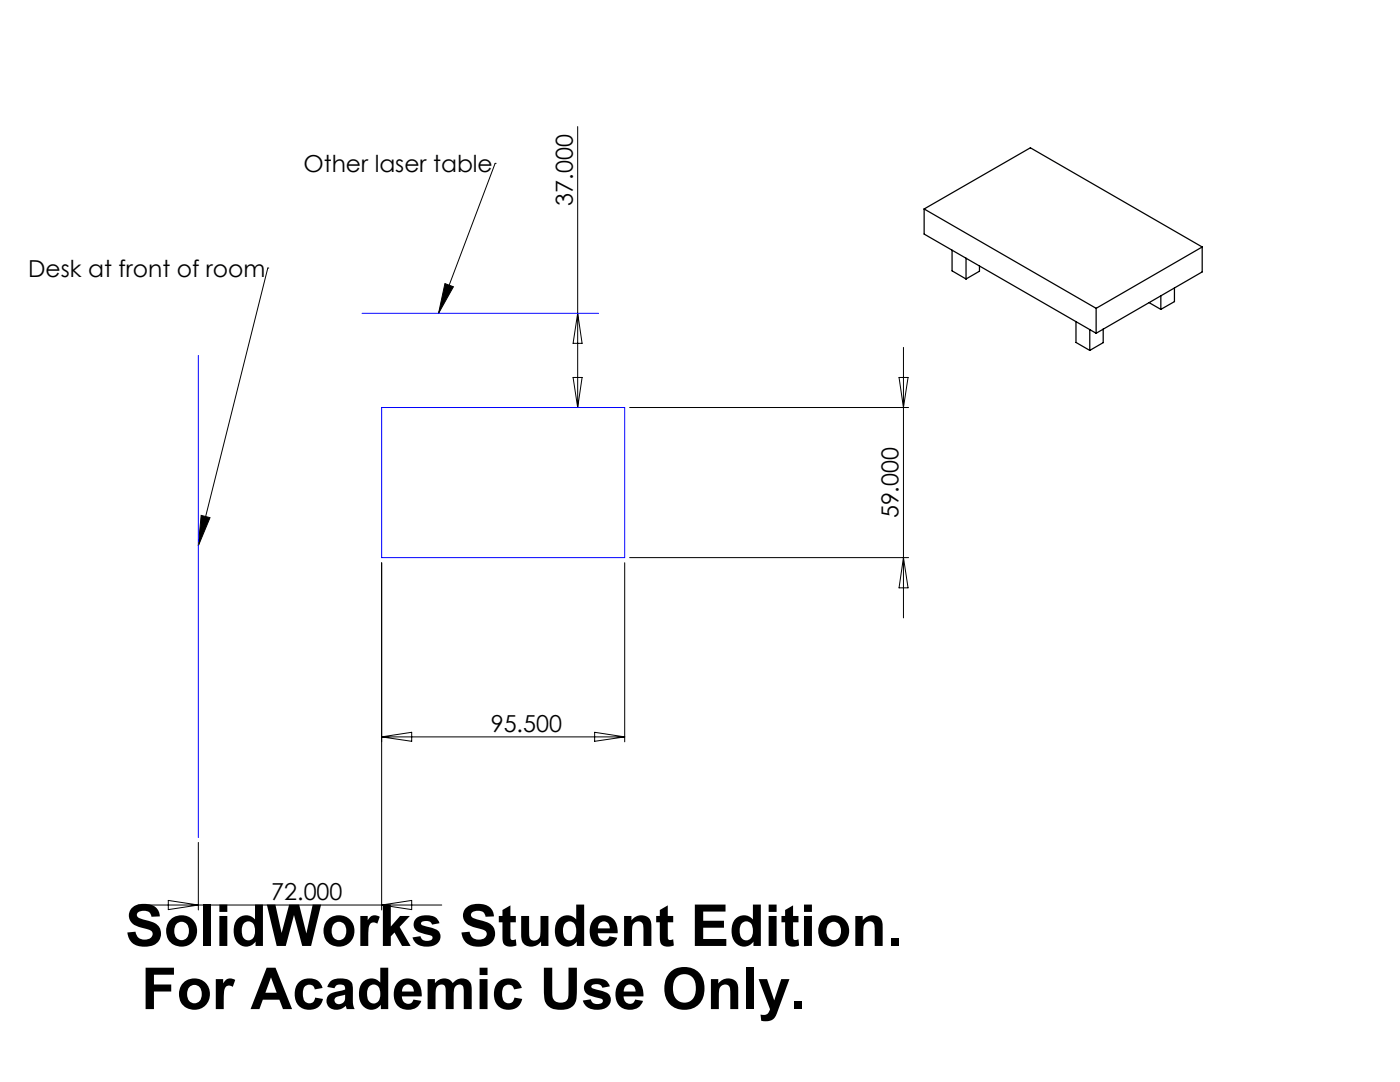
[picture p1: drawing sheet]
<svg xmlns="http://www.w3.org/2000/svg" width="279mm" height="216mm" viewBox="0 0 279 216" stroke-linecap="round" stroke-linejoin="round" font-family="sans-serif">
<g fill="none" stroke="#000" stroke-width=".2">
<path d="M98.8 32.6h.1M98.8 32.6l-11.3 29.9M115.3 25.3v56M53.4 53.5h.1M53.4 53.5l-13.8 55.4M88.8 56.6l1.7 .6-3 5.3zM114.4 75.3h1.8l-.9 6zM115.3 62.5l.9 6h-1.8zM179.4 75.3h1.8l-.9 6zM180.3 69.3v54M125.7 81.3h55.6M40.1 102.8l1.8 .5-2.3 5.6z"/>
<path d="M76.2 112.3v69.3M124.7 112.3v35.7M125.7 111.3h55.6M180.3 111.3l.9 6h-1.8zM76.2 147l6-.9v1.8zM76.2 147h48.5M118.7 146.1l6 .9-6 .9zM33.6 179.7l6 .9-6 .9zM39.6 168.1v13.5M27.6 180.6h60.6M76.2 180.6l6-.9v1.8z"/>
</g>
<path d="M39.6 70.9v96.2M72.2 62.5h47.2M76.2 81.3h48.5v30h-48.5z" fill="none" stroke="#00f" stroke-width=".2"/>
<path d="M88.8 56.6l1.7 .6-3 5.3zM40.1 102.8l1.8 .5-2.3 5.6z" fill="#000"/>
<g fill="none" stroke="#000" stroke-width=".25">
<path d="M184.4 41.7v5l34.4 19.8M184.4 41.7l34.4 19.8M184.4 41.7l21.2-12.2 34.3 19.8M190 49.9v4.1l2.8 1.7M192.8 51.5v4.2M195.5 53.1v1l-2.7 1.6M231.7 59v2.7M234.4 57.5v2.7l-2.7 1.5M239.9 49.3l-21.1 12.2M239.9 49.3v5l-21.1 12.2M214.7 64.2v4.1l2.8 1.6M217.5 65.8v4.1"/>
<path d="M218.8 61.5v5M220.2 65.7v2.7l-2.7 1.5M229.3 60.4l2.4 1.3"/>
</g>
<g font-size="11.5">
<text x="25" y="188.8">SolidWorks Student Edition.</text>
<text x="28.2" y="201.4">For Academic Use Only.</text>
</g>
<g font-size="4.7">
<text x="60.6" y="34.3">Other laser table</text>
<text x="114.3" y="41" transform="rotate(-90 114.3 41)">37.000</text>
<text x="5.6" y="55.2">Desk at front of room</text>
<text x="179.3" y="103.4" transform="rotate(-90 179.3 103.4)">59.000</text>
<text x="97.9" y="146">95.500</text>
<text x="54.1" y="179.6">72.000</text>
</g>
</svg>
